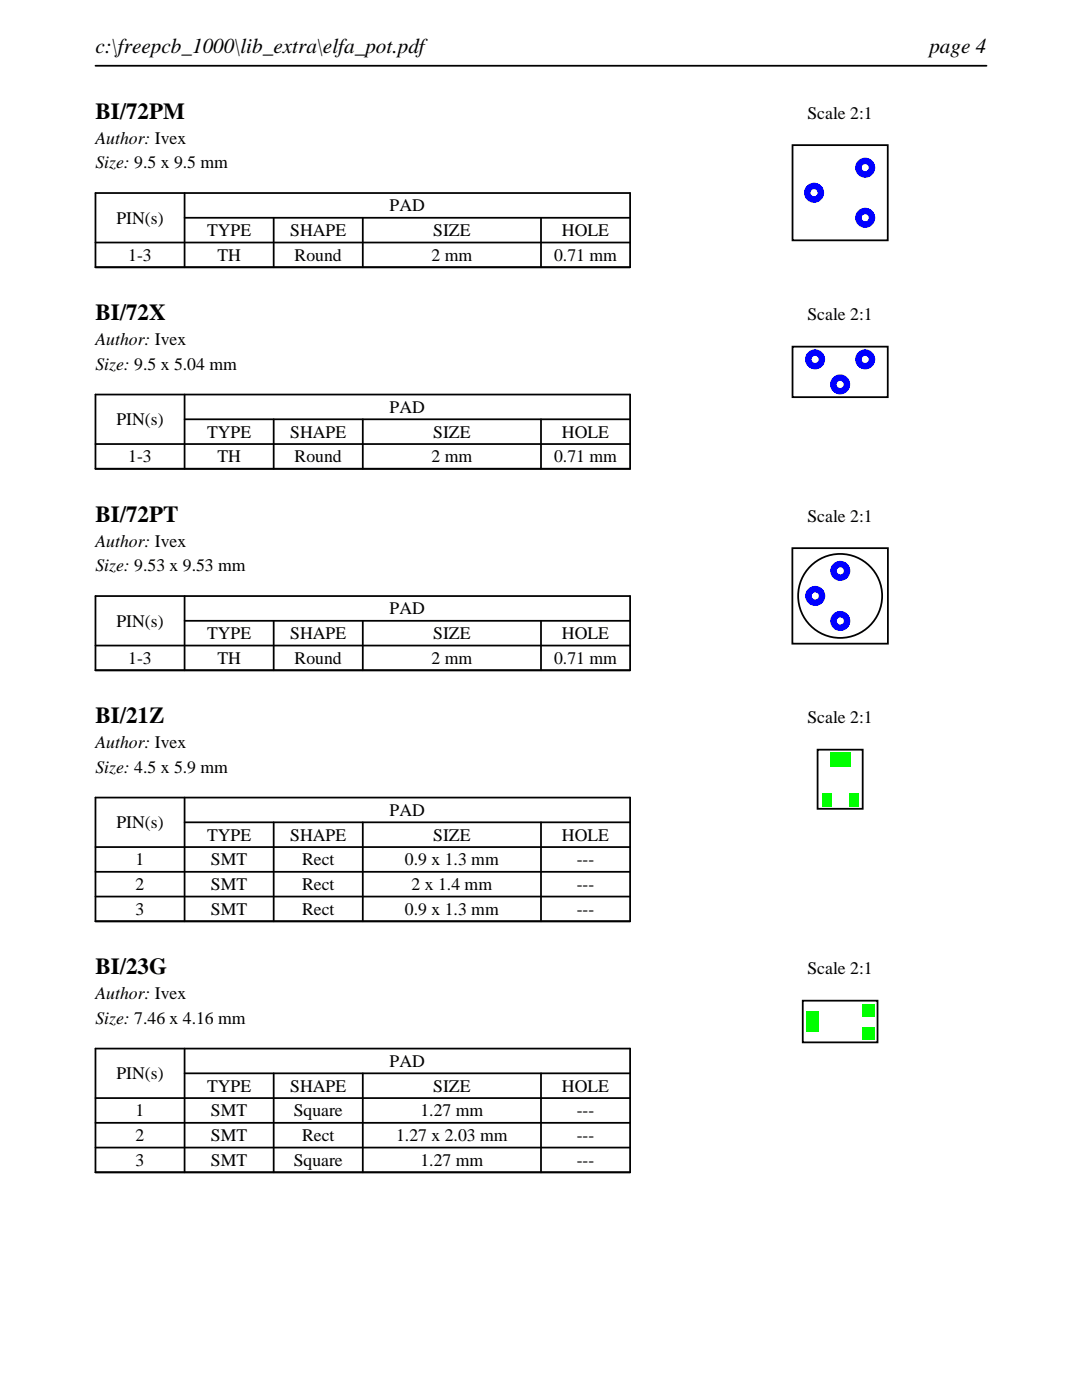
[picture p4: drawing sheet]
<svg xmlns="http://www.w3.org/2000/svg" width="216mm" height="279mm" viewBox="0 0 216 279" stroke-linecap="round" stroke-linejoin="round" font-family="sans-serif">
<path d="M19 13.1h177.8M19 38.5h106.7v14.8h-106.7zM36.8 38.5v14.8M19 48.4h106.7M36.8 43.5h88.9M54.6 43.5v9.8M72.4 43.5v9.8M107.9 43.5v9.8" fill="none" stroke="#000" stroke-width=".35"/>
<path d="M158.1 29h19v19h-19z" fill="none" stroke="#000" stroke-width=".36"/>
<g fill="#00f">
<path d="M170.6 33.5a2 2 0 0 0 4 0 2 2 0 0 0-4 0zM171.9 33.5a.75 .75 0 0 1 1.5 0 .75 .75 0 0 1-1.5 0z"/>
<path d="M160.4 38.5a2 2 0 0 0 4 0 2 2 0 0 0-4 0zM161.7 38.5a.75 .75 0 0 1 1.5 0 .75 .75 0 0 1-1.5 0z"/>
<path d="M170.6 43.5a2 2 0 0 0 4 0 2 2 0 0 0-4 0zM171.9 43.5a.75 .75 0 0 1 1.5 0 .75 .75 0 0 1-1.5 0z"/>
</g>
<path d="M19 78.7h106.7v14.9h-106.7zM36.8 78.7v14.9M19 88.6h106.7M36.8 83.7h88.9M54.6 83.7v9.9M72.4 83.7v9.9M107.9 83.7v9.9" fill="none" stroke="#000" stroke-width=".35"/>
<path d="M158.1 69.2h19v10.1h-19z" fill="none" stroke="#000" stroke-width=".36"/>
<g fill="#00f">
<path d="M170.6 71.7a2 2 0 0 0 4 0 2 2 0 0 0-4 0zM171.9 71.7a.75 .75 0 0 1 1.5 0 .75 .75 0 0 1-1.5 0z"/>
<path d="M165.6 76.7a2 2 0 0 0 4 0 2 2 0 0 0-4 0zM166.9 76.7a.75 .75 0 0 1 1.5 0 .75 .75 0 0 1-1.5 0z"/>
<path d="M160.6 71.7a2 2 0 0 0 4 0 2 2 0 0 0-4 0zM161.9 71.7a.75 .75 0 0 1 1.5 0 .75 .75 0 0 1-1.5 0z"/>
</g>
<path d="M19 119h106.7v14.8h-106.7zM36.8 119v14.8M19 128.8h106.7M36.8 123.9h88.9M54.6 123.9v9.9M72.4 123.9v9.9M107.9 123.9v9.9" fill="none" stroke="#000" stroke-width=".35"/>
<g fill="none" stroke="#000" stroke-width=".36">
<path d="M158.1 109.4h19.1v19.1h-19.1z"/>
<circle cx="167.6" cy="118.9" r="8.4"/>
</g>
<g fill="#00f">
<path d="M165.7 113.9a2 2 0 0 0 4 0 2 2 0 0 0-4 0zM167 113.9a.71 .71 0 0 1 1.4 0 .71 .71 0 0 1-1.4 0z"/>
<path d="M160.7 118.9a2 2 0 0 0 4 0 2 2 0 0 0-4 0zM162 118.9a.71 .71 0 0 1 1.4 0 .71 .71 0 0 1-1.4 0z"/>
<path d="M165.7 123.9a2 2 0 0 0 4 0 2 2 0 0 0-4 0zM167 123.9a.71 .71 0 0 1 1.4 0 .71 .71 0 0 1-1.4 0z"/>
</g>
<path d="M19 159.2h106.7v24.7h-106.7zM36.8 159.2v24.7M19 169.1h106.7M19 174h106.7M19 178.9h106.7M36.8 164.1h88.9M54.6 164.1v19.8M72.4 164.1v19.8M107.9 164.1v19.8" fill="none" stroke="#000" stroke-width=".35"/>
<path d="M163.1 149.6h9v11.8h-9z" fill="none" stroke="#000" stroke-width=".36"/>
<g fill="#0f0">
<path d="M164 158.3h1.8v2.6h-1.8z"/>
<path d="M165.6 150.1h4v2.8h-4z"/>
<path d="M169.4 158.3h1.8v2.6h-1.8z"/>
</g>
<path d="M19 209.3h106.7v24.7h-106.7zM19 219.1h106.7M36.8 214.2h88.9M36.8 209.3v24.7M54.6 214.2v19.8M72.4 214.2v19.8M107.9 214.2v19.8M19 224.1h106.7M19 229h106.7" fill="none" stroke="#000" stroke-width=".35"/>
<path d="M160.2 199.7h14.9v8.3h-14.9z" fill="none" stroke="#000" stroke-width=".36"/>
<g fill="#0f0">
<path d="M172 200.3h2.5v2.5h-2.5z"/>
<path d="M160.8 201.8h2.5v4.1h-2.5z"/>
<path d="M172 204.9h2.5v2.5h-2.5z"/>
</g>
<g font-size="4.6">
<text x="19" y="23.7">BI/72PM</text>
<text x="19" y="63.9">BI/72X</text>
<text x="19" y="104.1">BI/72PT</text>
<text x="19" y="144.4">BI/21Z</text>
<text x="19" y="194.5">BI/23G</text>
</g>
<g font-size="4.2">
<text x="19" y="10.6">c:\freepcb_1000\lib_extra\elfa_pot.pdf</text>
<text x="185.4" y="10.6">page 4</text>
</g>
<g font-size="3.5">
<text x="161.1" y="23.7">Scale 2:1</text>
<text x="19" y="28.6">Author: Ivex</text>
<text x="19" y="33.6">Size: 9.5 x 9.5 mm</text>
<text x="23.2" y="44.6">PIN(s)</text>
<text x="41.3" y="47.1">TYPE</text>
<text x="57.9" y="47.1">SHAPE</text>
<text x="77.8" y="42.2">PAD</text>
<text x="86.4" y="47.1">SIZE</text>
<text x="112.1" y="47.1">HOLE</text>
<text x="25.6" y="52.1">1-3</text>
<text x="43.4" y="52.1">TH</text>
<text x="58.8" y="52.1">Round</text>
<text x="86.1" y="52.1">2 mm</text>
<text x="110.6" y="52.1">0.71 mm</text>
<text x="161.1" y="63.9">Scale 2:1</text>
<text x="19" y="68.9">Author: Ivex</text>
<text x="19" y="73.8">Size: 9.5 x 5.04 mm</text>
<text x="77.8" y="82.4">PAD</text>
<text x="23.2" y="84.8">PIN(s)</text>
<text x="41.3" y="87.3">TYPE</text>
<text x="57.9" y="87.3">SHAPE</text>
<text x="86.4" y="87.3">SIZE</text>
<text x="112.1" y="87.3">HOLE</text>
<text x="25.6" y="92.3">1-3</text>
<text x="43.4" y="92.3">TH</text>
<text x="58.8" y="92.3">Round</text>
<text x="86.1" y="92.3">2 mm</text>
<text x="110.6" y="92.3">0.71 mm</text>
<text x="161.1" y="104.1">Scale 2:1</text>
<text x="19" y="109.1">Author: Ivex</text>
<text x="19" y="114">Size: 9.53 x 9.53 mm</text>
<text x="23.2" y="125.1">PIN(s)</text>
<text x="77.8" y="122.6">PAD</text>
<text x="41.3" y="127.6">TYPE</text>
<text x="57.9" y="127.6">SHAPE</text>
<text x="86.4" y="127.6">SIZE</text>
<text x="112.1" y="127.6">HOLE</text>
<text x="25.6" y="132.5">1-3</text>
<text x="43.4" y="132.5">TH</text>
<text x="58.8" y="132.5">Round</text>
<text x="86.1" y="132.5">2 mm</text>
<text x="110.6" y="132.5">0.71 mm</text>
<text x="19" y="149.3">Author: Ivex</text>
<text x="161.1" y="144.4">Scale 2:1</text>
<text x="19" y="154.2">Size: 4.5 x 5.9 mm</text>
<text x="23.2" y="165.3">PIN(s)</text>
<text x="41.3" y="167.8">TYPE</text>
<text x="57.9" y="167.8">SHAPE</text>
<text x="77.8" y="162.8">PAD</text>
<text x="86.4" y="167.8">SIZE</text>
<text x="112.1" y="167.8">HOLE</text>
<text x="27.1" y="172.7">1</text>
<text x="42.1" y="172.7">SMT</text>
<text x="60.3" y="172.7">Rect</text>
<text x="80.8" y="172.7">0.9 x 1.3 mm</text>
<text x="115.1" y="172.7">---</text>
<text x="27.1" y="177.7">2</text>
<text x="42.1" y="177.7">SMT</text>
<text x="60.3" y="177.7">Rect</text>
<text x="82.1" y="177.7">2 x 1.4 mm</text>
<text x="115.1" y="177.7">---</text>
<text x="27.1" y="182.6">3</text>
<text x="42.1" y="182.6">SMT</text>
<text x="60.3" y="182.6">Rect</text>
<text x="80.8" y="182.6">0.9 x 1.3 mm</text>
<text x="115.1" y="182.6">---</text>
<text x="161.1" y="194.5">Scale 2:1</text>
<text x="19" y="199.4">Author: Ivex</text>
<text x="19" y="204.3">Size: 7.46 x 4.16 mm</text>
<text x="23.2" y="215.4">PIN(s)</text>
<text x="77.8" y="212.9">PAD</text>
<text x="41.3" y="217.9">TYPE</text>
<text x="57.9" y="217.9">SHAPE</text>
<text x="86.4" y="217.9">SIZE</text>
<text x="112.1" y="217.9">HOLE</text>
<text x="27.1" y="222.8">1</text>
<text x="27.1" y="227.8">2</text>
<text x="42.1" y="222.8">SMT</text>
<text x="42.1" y="227.8">SMT</text>
<text x="58.6" y="222.8">Square</text>
<text x="60.3" y="227.8">Rect</text>
<text x="79" y="227.8">1.27 x 2.03 mm</text>
<text x="83.9" y="222.8">1.27 mm</text>
<text x="115.1" y="222.8">---</text>
<text x="115.1" y="227.8">---</text>
<text x="27.1" y="232.7">3</text>
<text x="42.1" y="232.7">SMT</text>
<text x="58.6" y="232.7">Square</text>
<text x="83.9" y="232.7">1.27 mm</text>
<text x="115.1" y="232.7">---</text>
</g>
</svg>
